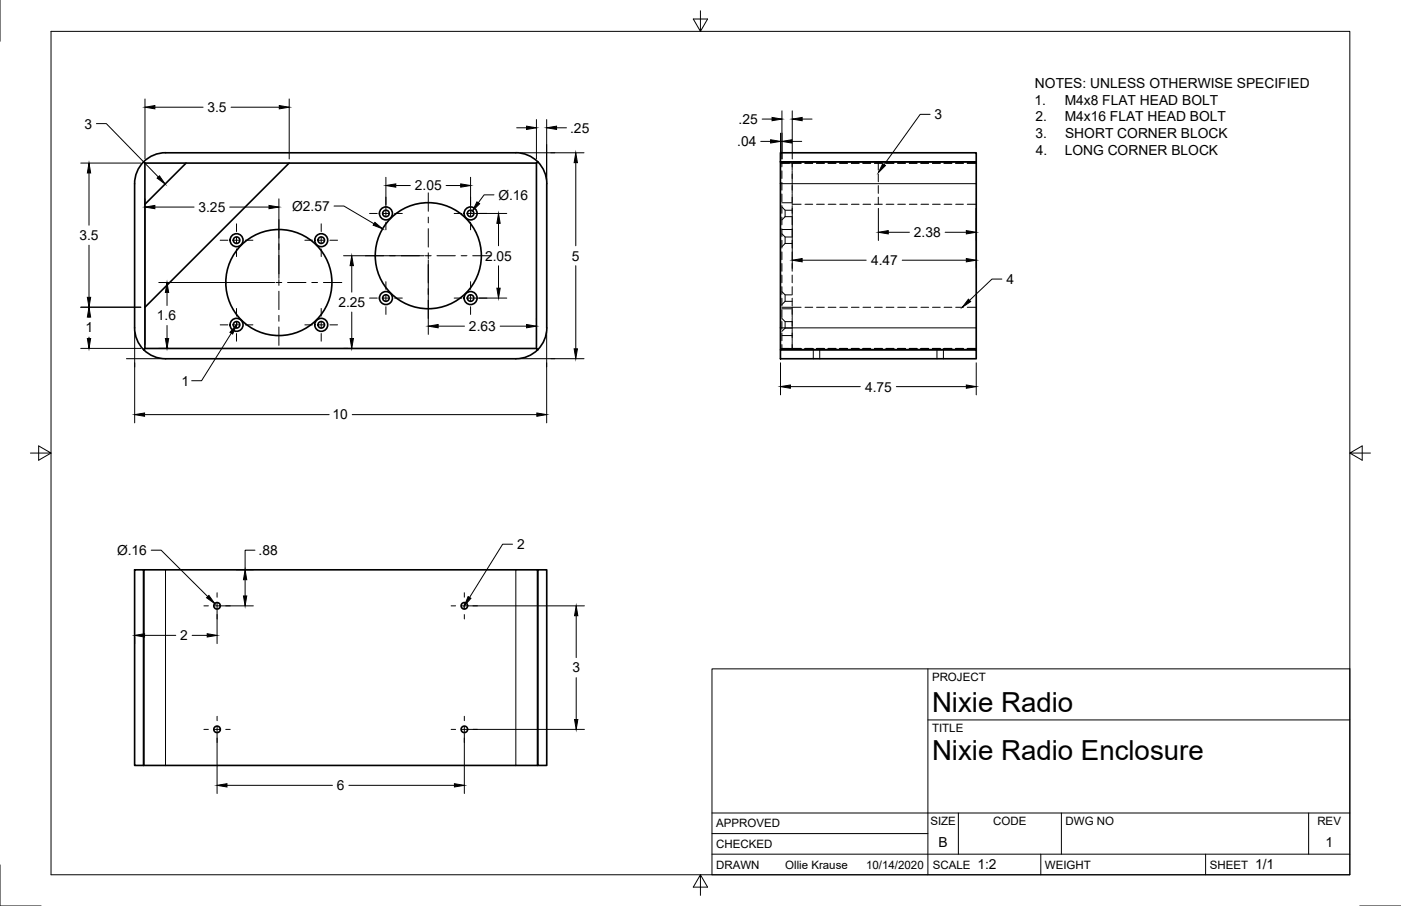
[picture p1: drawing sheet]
<svg xmlns="http://www.w3.org/2000/svg" width="432mm" height="279mm" viewBox="0 0 432 279" stroke-linecap="round" stroke-linejoin="round" font-family="sans-serif">
<!-- layer: Visible -->
<g fill="none" stroke="#000" stroke-width=".51">
<path d="M57.4 50.3l-12.7 12.7M89.1 50.3l-44.4 44.5M240.5 49.9h60.4v57.9h-60.4zM240.5 47.1h60.4v2.8h-60.4zM44.3 107.8a9.5 9.5 0 0 1-2.8-6.7v-44.5a9.5 9.5 0 0 1 9.5-9.5h108a9.5 9.5 0 0 1 9.5 9.5v44.5a9.4 9.4 0 0 1-2.8 6.7M44.3 107.8l.4-.3v-57.2l-.4-.4 .4 .4h120.6l.4-.4-.4 .4v57.2l.4 .3M44.3 107.8l.4-.3h120.6l.4 .3M165.7 107.8a9.5 9.5 0 0 1-6.7 2.8h-108a9.5 9.5 0 0 1-6.7-2.8M240.5 107.8h60.4v2.8h-60.4zM41.5 175.7h2.8v60.4h-2.8zM44.3 175.7h121.4v60.4h-121.4zM165.7 175.7h2.8v60.4h-2.8z"/>
<circle cx="72.9" cy="74.1" r="1.01"/>
<circle cx="72.9" cy="74.1" r="2"/>
<circle cx="99" cy="74.1" r="1.01"/>
<circle cx="99" cy="74.1" r="2"/>
<circle cx="118.9" cy="65.8" r="1.01"/>
<circle cx="118.9" cy="65.8" r="2"/>
<circle cx="132" cy="78.9" r="16.4"/>
<circle cx="145" cy="65.8" r="1.01"/>
<circle cx="145" cy="65.8" r="2"/>
<circle cx="85.9" cy="87.1" r="16.4"/>
<circle cx="118.9" cy="91.9" r="1.01"/>
<circle cx="118.9" cy="91.9" r="2"/>
<circle cx="145" cy="91.9" r="1.01"/>
<circle cx="145" cy="91.9" r="2"/>
<circle cx="72.9" cy="100.2" r="1.01"/>
<circle cx="72.9" cy="100.2" r="2"/>
<circle cx="99" cy="100.2" r="1.01"/>
<circle cx="99" cy="100.2" r="2"/>
<circle cx="66.9" cy="186.8" r="1.01"/>
<circle cx="143.1" cy="186.8" r="1.01"/>
<circle cx="66.9" cy="224.9" r="1.01"/>
<circle cx="143.1" cy="224.9" r="1.01"/>
</g>
<!-- layer: Visible Narrow -->
<path d="M240.5 56.6h60.4M240.5 101.1h60.4M51 175.7v60.4M159 175.7v60.4" fill="none" stroke="#000" stroke-width=".31"/>
<!-- layer: Hidden -->
<g fill="none" stroke="#000" stroke-width=".31">
<path d="M240.5 50.3h6.4M241 50.3v1.2M241 52.7v2.4M241 56.2v2.4M241 59.8v2.4M244.2 50.3v2.2M244.2 52.7v3.3M244.2 56.2v3.4M244.2 59.8v3.2h2.7M248.1 50.3h2.4M251.7 50.3h2.4M255.2 50.3h2.4"/>
<path d="M258.8 50.3h2.4M262.4 50.3h2.4M265.9 50.3h2.5M269.5 50.3h2.4M270.7 50.3v2.2M270.7 53.7v2.3M270.7 57.2v2.4M273.1 50.3h2.4M276.7 50.3h2.4M280.2 50.3h2.4M283.8 50.3h2.4M287.4 50.3h2.4"/>
<path d="M291 50.3h2.4M294.5 50.3h2.4M298.1 50.3h2.8M241 72.1l1 1h2.2M241 63.8l1 1h2.2M241 63.4v2.4M241 67v2.3M241 70.5v2.4M241 74.1v2.4M241 77.7v2.4M241 70.8h3.2M241 62.5h3.2"/>
<path d="M242 73.1v2M242 64.8v2M242 75.1l-1 1M242 75.1h2.2M242 66.8l-1 1M242 66.8h2.2M244.2 63.4v2.4M244.2 67v2.3M244.2 70.5v2.4M244.2 74.1v2.4M244.2 77.7v2.4M248.1 63h2.4"/>
<path d="M251.7 63h2.4M255.2 63h2.4M258.8 63h2.4M262.4 63h2.4M266 63h2.4M269.5 63h2.4M270.7 60.8v2.2M273.1 63h2.4M276.7 63h2.4M280.3 63h2.3M283.8 63h2.4M287.4 63h2.4"/>
<path d="M291 63h2.4M294.6 63h2.3M298.1 63h2.8M241 98.2l1 1h2.2M241 89.9l1 1h2.2M241 94.8h5.9M241 81.3v2.4M241 84.8v2.4M241 88.4v2.4M241 92v2.4M241 95.5v2.4M241 99.1v2.4"/>
<path d="M241 95.2h3.2M242 99.2v2M242 90.9v2M242 92.9l-1 1M242 92.9h2.2M244.2 81.3v2.4M244.2 84.8v2.4M244.2 88.4v2.4M244.2 92v2.4M244.2 94.8v3.1M244.2 98.1v3.4M248.1 94.8h2.4"/>
<path d="M251.7 94.8h2.4M255.2 94.8h2.4M258.8 94.8h2.4M262.4 94.8h2.4M266 94.8h2.4M269.5 94.8h2.4M273.1 94.8h2.4M276.7 94.8h2.4M280.3 94.8h2.3M283.8 94.8h2.4M287.4 94.8h2.4M291 94.8h2.4"/>
<path d="M294.6 94.8h2.3M298.1 94.8h2.8M240.5 107.5h2.8M241 106.3v1.2h3.2M241 102.7v2.4M241 103.5h3.2M242 101.2l-1 1M242 101.2h2.2M244.2 107.5h2.7M244.2 101.7v3.4M244.2 105.3v2.2M248.1 107.5h2.4"/>
<path d="M250.7 107.5v3.1M251.7 107.5h2.4M252.6 107.5v3.1M255.2 107.5h2.4M258.8 107.5h2.4M262.4 107.5h2.4M265.9 107.5h2.5M269.5 107.5h2.4M273.1 107.5h2.4M276.7 107.5h2.4M280.2 107.5h2.4M283.8 107.5h2.4"/>
<path d="M287.4 107.5h2.4M288.8 107.5v3.1M290.8 107.5v3.1M291 107.5h2.4M294.5 107.5h2.4M298.1 107.5h2.8"/>
</g>
<!-- layer: Border -->
<path d="M0 0v12.7M15.7 9.7h400.3v260.1h-400.3zM215.9 3.3v6.4l-2.2-3.8h4.4l-2.2 3.8M9.4 139.7h6.3l-3.8-2.2v4.4l3.8-2.2M416 139.7l3.8 2.2v-4.4l-3.8 2.2h6.4M0 266.7v12.7h12.7M215.9 269.8l2.2 3.8h-4.4l2.2-3.8v6.3M419.1 279.4h12.7" fill="none" stroke="#000" stroke-width=".31"/>
<!-- layer: Titleblock -->
<path d="M219.4 206.3h196.6v63.5h-196.6zM286 206.3v63.5M286 222h130M219.4 257.1h66.6M219.4 250.7h196.6M295.4 250.7v12.7M327.1 250.7v12.7M403.3 250.7v12.7M219.4 263.4h196.6M320.8 263.4v6.4M371.6 263.4v6.4" fill="none" stroke="#000" stroke-width=".31"/>
<!-- layer: Dimensions -->
<g fill="none" stroke="#000" stroke-width=".31">
<path d="M44.7 30.5v18.5M47.7 33.1h14.9M71.2 33.1h14.9M89.1 30.5v18.5M159.2 39.4h3.1M165.3 36.9v12.1M168.5 36.9v18.5M171.5 39.4h3.1M234.9 36.7h3.1M241 34.2v14.8M244.2 34.2v14.8M247.2 36.7h3.1"/>
<path d="M24.9 50.3h18.5M27.4 53.3v16.1M118.9 54.7v9.9M122 57.2h4.5M137.5 57.2h4.5M145 54.7v9.9M160.3 47.1h19.7M177.5 50.2v25.6M234.5 43.6h3M240.6 41.1v7.5M244.1 43.6h3M27.4 75.6v16.1"/>
<path d="M44.7 61.3v44.9M47.7 63.9h12.1M70.8 63.9h12.1M86 61.3v24.6M103 63.5h3l9.3 5.5M105.9 78.9h24.8M146.3 65.8h9.9M152.3 60.1h-3.1l-1.8 2.4M153.6 68.9v6.9M244.2 64.3v18.5M270.7 64.3v9.9M273.8 71.6h6.5"/>
<path d="M291.3 71.6h6.5M300.9 64.3v18.5M24.9 94.7h18.5M27.4 97.8v.1M48.9 87.1h35.8M51.5 90.2v4M108.4 81.9v8.2M108.4 96.2v8.2M132 80.1v23M146.3 91.9h9.9M153.6 82v6.9M165.3 98v1.3"/>
<path d="M177.5 81.9v25.7M247.2 80.2h19.8M278.1 80.2h19.7M24.9 107.4h18.5M27.4 104v.4M39 110.6h10.8M41.5 102.4v28M48.9 107.4h3.1M51.5 100.4v4M105.9 107.4h1.2M135 100.6h8.2M154.2 100.6h8.1"/>
<path d="M160.3 110.6h19.7M168.5 102.4v28M240.6 111.9v9.9M243.6 119.2h21.6M276.3 119.2h21.5M300.9 111.9v9.9M44.6 127.9h56.9M108.6 127.9h56.9M46.6 169.7h3.1l14.3 14.3M72.9 175.7h5.2M75.5 178.8v5M78.6 169.7h-3.1v6"/>
<path d="M41.5 196.4v2.1M44.6 195.9h9.6M59.2 195.9h4.7M66.9 188.1v10.4M68.2 186.8h9.9M144.4 186.8h35.7M177.6 189.9v12.9M177.6 209v12.9M66.9 226.2v18.5M143.1 226.2v18.5M144.4 224.9h35.7M70 242.2h32.5"/>
<path d="M107.5 242.2h32.6"/>
</g>
<g fill="#000" stroke="#000" stroke-width=".31">
<path d="M44.7 33.1l3-.5v1zM86.1 32.6l3 .5-3 .5zM162.3 38.9l3 .5-3 .5zM168.5 39.4l3-.5v1zM238 36.2l3 .5-3 .5zM244.2 36.7l3-.5v1zM27.4 50.3l.5 3h-1zM118.9 57.2l3.1-.5v1zM142 56.7l3 .5-3 .5zM177.5 47.1l.5 3.1h-1zM237.5 43.1l3.1 .5-3.1 .5zM241 43.6l3.1-.5v1z"/>
<path d="M44.7 63.9l3-.5v1zM82.9 63.4l3.1 .5-3.1 .5zM115.5 68.6l2.4 2-2.9-1.2zM147 62.3l.8 .5-2.2 2.2zM153.6 65.8l.6 3.1h-1.1zM244.2 80.2l3-.5v1.1zM270.7 71.6l3.1-.5v1zM297.8 71.1l3.1 .5-3.1 .5zM297.8 79.7l3.1 .5-3.1 .6zM26.9 91.7h1l-.5 3zM27.4 94.7l.5 3.1h-1zM51.5 87.1l.5 3.1h-1z"/>
<path d="M108.4 78.9l.5 3h-1zM153.1 88.9h1.1l-.6 3zM26.9 104.4h1l-.5 3zM51 104.4h1l-.5 3zM107.9 104.4h1l-.5 3zM132 100.6l3-.5v1zM162.3 100.1l3 .5-3 .5zM177 107.6h1l-.5 3zM240.6 119.2l3-.5v1zM297.8 118.7l3.1 .5-3.1 .5zM41.5 127.9l3.1-.5v1zM165.5 127.4l3 .5-3 .5z"/>
<path d="M75.5 175.7l.6 3.1h-1.1zM41.5 195.9l3.1-.5v1zM63.9 195.4l3 .5-3 .5zM64.4 183.6l1.8 2.5-2.5-1.8zM75 183.8h1.1l-.6 3zM177.6 186.8l.5 3.1h-1zM177.1 221.9h1l-.5 3zM66.9 242.2l3.1-.5v1zM140.1 241.7l3 .5-3 .5z"/>
</g>
<!-- layer: Center Lines -->
<g fill="none" stroke="#000" stroke-width=".31">
<path d="M132 59.5v5.7M67.9 74.1h2.3M72 74.1h1.8M72.9 69v2.4M72.9 73.2v1.8M72.9 76.8v2.3M75.6 74.1h2.4M86 67.7v5.7M86 75.2v1.8M86 78.8v5.7M94 74.1h2.3M98.1 74.1h1.8"/>
<path d="M99 69v2.4M99 73.2v1.8M99 76.8v2.3M101.7 74.1h2.3M112.6 78.9h5.7M113.9 65.8h2.4M118 65.8h1.8M118.9 60.8v2.3M118.9 64.9v1.8M118.9 68.5v2.4M120.1 78.9h1.7M121.6 65.8h2.4"/>
<path d="M123.6 78.9h5.7M131.1 78.9h1.8M132 67v1.7M132 70.5v5.7M132 78v1.8M134.7 78.9h5.6M140 65.8h2.3M142.1 78.9h1.8M144.1 65.8h1.8M145 60.8v2.3M145 64.9v1.8M145 68.5v2.4"/>
<path d="M145.7 78.9h5.7M147.7 65.8h2.4M66.6 87.1h5.6M72.9 95.1v2.4M72.9 99.3v1.8M74 87.1h1.8M77.6 87.1h5.7M85.1 87.1h1.7M86 86.2v1.8M86 89.8v5.7M86 97.3v1.8M88.6 87.1h5.7"/>
<path d="M96.1 87.1h1.8M99 95.1v2.4M99 99.3v1.8M99.7 87.1h5.6M113.9 91.9h2.4M118 91.9h1.8M118.9 86.9v2.3M118.9 91v1.8M118.9 94.6v2.4M121.6 91.9h2.4M132 81.6v5.6M132 89v1.8"/>
<path d="M132 92.6v5.7M140 91.9h2.3M144.1 91.9h1.8M145 86.9v2.3M145 91v1.8M145 94.6v2.4M147.7 91.9h2.4M67.9 100.2h2.3M72 100.2h1.8M72.9 102.8v2.4M75.6 100.2h2.4M86 100.8v5.7"/>
<path d="M94 100.2h2.3M98.1 100.2h1.8M99 102.8v2.4M101.7 100.2h2.3M62.8 186.8h1.4M66 186.8h1.8M66.9 182.8v1.4M66.9 185.9v1.8M66.9 189.5v1.4M69.6 186.8h1.4M139 186.8h1.4M142.2 186.8h1.8"/>
<path d="M143.1 182.8v1.4M143.1 185.9v1.8M143.1 189.5v1.4M145.8 186.8h1.4M62.8 224.9h1.4M66 224.9h1.8M66.9 220.9v1.4M66.9 224v1.8M66.9 227.6v1.4M69.6 224.9h1.4M139 224.9h1.4M142.2 224.9h1.8"/>
<path d="M143.1 220.9v1.4M143.1 224v1.8M143.1 227.6v1.4M145.8 224.9h1.4"/>
</g>
<!-- layer: Annotations -->
<path d="M48.4 54.9l.7-.7 1.8 2.6zM272.1 50.5l.8 .6-2.2 2.1zM298.5 92.3l.7 .7-2.6 1.7zM72.9 100.2l-1.2 2.8-.8-.5zM144.3 184l.8 .5-2 2.3z" fill="#000" stroke="#000" stroke-width=".31"/>
<path d="M29.7 38.1h3.1l16 16.5M286.7 35.3h-3.1l-11.1 15.5M308.8 86.1h-3.1l-6.9 6.5M71.3 102.8l-9.2 14.6h-3M158 167.8h-3.1l-10.2 16.5" fill="none" stroke="#000" stroke-width=".31"/>
<g font-size="8.5">
<text x="287.3" y="219.5">Nixie Radio</text>
<text x="287.3" y="234.5">Nixie Radio Enclosure</text>
</g>
<g font-size="4.3">
<text x="319" y="27.1">NOTES: UNLESS OTHERWISE SPECIFIED</text>
<text x="63.9" y="34.6">3.5</text>
<text x="318.9" y="32.3">1.</text>
<text x="328.1" y="32.3">M4x8 FLAT HEAD BOLT</text>
<text x="26" y="39.6">3</text>
<text x="175.7" y="40.9">.25</text>
<text x="227.6" y="38.2">.25</text>
<text x="288" y="36.8">3</text>
<text x="319.2" y="37.4">2.</text>
<text x="328.1" y="37.4">M4x16 FLAT HEAD BOLT</text>
<text x="227.2" y="45.1">.04</text>
<text x="319.1" y="42.5">3.</text>
<text x="319.3" y="47.7">4.</text>
<text x="328.1" y="47.7">LONG CORNER BLOCK</text>
<text x="328.3" y="42.5">SHORT CORNER BLOCK</text>
<text x="127.9" y="58.7">2.05</text>
<text x="61.2" y="65.4">3.25</text>
<text x="90" y="65">Ø2.57</text>
<text x="153.6" y="61.6">Ø.16</text>
<text x="24.5" y="74">3.5</text>
<text x="281.7" y="73.1">2.38</text>
<text x="149.5" y="80.4">2.05</text>
<text x="176.3" y="80.4">5</text>
<text x="268.5" y="81.8">4.47</text>
<text x="310.2" y="87.6">4</text>
<text x="104.3" y="94.7">2.25</text>
<text x="48.4" y="98.8">1.6</text>
<text x="26.4" y="102.4">1</text>
<text x="144.5" y="102.1">2.63</text>
<text x="56" y="118.9">1</text>
<text x="266.6" y="120.7">4.75</text>
<text x="102.5" y="129.3">10</text>
<text x="36.1" y="171.1">Ø.16</text>
<text x="79.7" y="171.2">.88</text>
<text x="159.4" y="169.4">2</text>
<text x="55.6" y="197.5">2</text>
<text x="176.4" y="207.4">3</text>
<text x="103.8" y="243.7">6</text>
<text x="289.3" y="261.2">B</text>
<text x="408.5" y="261.2">1</text>
<text x="301.2" y="268.1">1:2</text>
<text x="386.8" y="268.1">1/1</text>
</g>
<g font-size="3.5">
<text x="287.3" y="210.1">PROJECT</text>
<text x="287.3" y="225.8">TITLE</text>
<text x="220.7" y="255.2">APPROVED</text>
<text x="286.7" y="254.5">SIZE</text>
<text x="306.1" y="254.5">CODE</text>
<text x="328.4" y="254.5">DWG NO</text>
<text x="406" y="254.5">REV</text>
<text x="220.7" y="261.5">CHECKED</text>
<text x="220.7" y="267.9">DRAWN</text>
<text x="242" y="267.9">Ollie Krause</text>
<text x="267" y="267.9">10/14/2020</text>
<text x="287.5" y="267.9">SCALE</text>
<text x="322.1" y="267.9">WEIGHT</text>
<text x="372.9" y="267.9">SHEET</text>
</g>
</svg>
